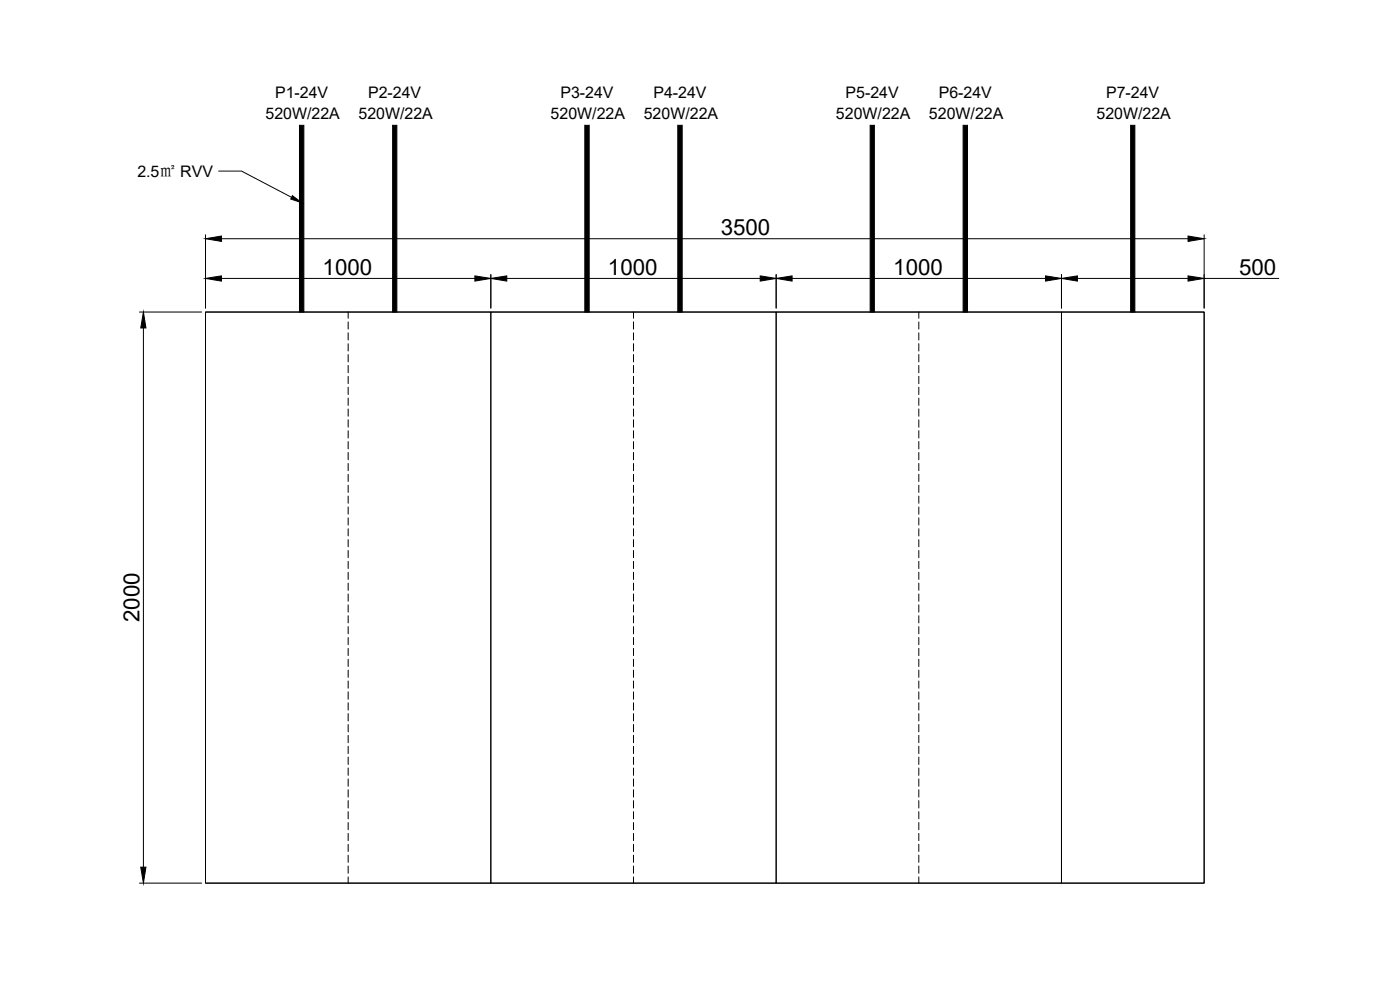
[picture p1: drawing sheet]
<svg xmlns="http://www.w3.org/2000/svg" width="420mm" height="297mm" viewBox="0 0 420 297" stroke-linecap="round" stroke-linejoin="round" font-family="sans-serif">
<g fill="none" stroke="#000" stroke-width=".3">
<path d="M65.6 51.3h6.8l15.1 7.8M61.7 70.4v21.9M66.4 71.5h290M361.2 70.4v21.9M41.8 93.5h18.7M43 98.3v161.6M61.7 93.5h85.5v171.2h-85.5zM61.7 93.5h299.5v171.2h-299.5zM66.4 83.4h76.1M104.5 93.5v1.9M104.5 96.5v2.1M104.5 99.7v2.2"/>
<path d="M147.2 93.5h85.6v171.2h-85.6zM147.2 82.3v10M152 83.4h76.1M190 93.5v1.9M190 96.5v2.1M190 99.7v2.2M232.8 93.5h85.6v171.2h-85.6zM232.8 82.3v10M237.6 83.4h76.1M275.6 93.5v1.9M275.6 96.5v2.1M275.6 99.7v2.2"/>
<path d="M318.4 93.5h42.8v171.2h-42.8zM318.4 82.3v10M323.2 83.4h33.2M361.2 83.4h22.4M104.5 103v2.2M104.5 106.3v2.2M104.5 109.5v2.2M104.5 112.8v2.2M104.5 116v2.2M104.5 119.3v2.2M190 103v2.2M190 106.3v2.2"/>
<path d="M190 109.5v2.2M190 112.8v2.2M190 116v2.2M190 119.3v2.2M275.6 103v2.2M275.6 106.3v2.2M275.6 109.5v2.2M275.6 112.8v2.2M275.6 116v2.2M275.6 119.3v2.2M104.5 122.6v2.2M104.5 125.8v2.2"/>
<path d="M104.5 129.1v2.2M104.5 132.3v2.2M104.5 135.6v2.2M104.5 138.9v2.2M190 122.6v2.2M190 125.8v2.2M190 129.1v2.2M190 132.3v2.2M190 135.6v2.2M190 138.9v2.2M275.6 122.6v2.2M275.6 125.8v2.2"/>
<path d="M275.6 129.1v2.2M275.6 132.3v2.2M275.6 135.6v2.2M275.6 138.9v2.2M104.5 142.2v2.1M104.5 145.4v2.2M104.5 148.7v2.1M104.5 151.9v2.2M104.5 155.2v2.2M104.5 158.5v2.1M190 142.2v2.1M190 145.4v2.2"/>
<path d="M190 148.7v2.1M190 151.9v2.2M190 155.2v2.2M190 158.5v2.1M275.6 142.2v2.1M275.6 145.4v2.2M275.6 148.7v2.1M275.6 151.9v2.2M275.6 155.2v2.2M275.6 158.5v2.1M104.5 161.7v2.2M104.5 165v2.1"/>
<path d="M104.5 168.2v2.2M104.5 171.5v2.2M104.5 174.8v2.1M104.5 178v2.2M190 161.7v2.2M190 165v2.1M190 168.2v2.2M190 171.5v2.2M190 174.8v2.1M190 178v2.2M275.6 161.7v2.2M275.6 165v2.1"/>
<path d="M275.6 168.2v2.2M275.6 171.5v2.2M275.6 174.8v2.1M275.6 178v2.2M104.5 181.3v2.1M104.5 184.5v2.2M104.5 187.8v2.2M104.5 191.1v2.1M104.5 194.3v2.2M104.5 197.6v2.1M190 181.3v2.1M190 184.5v2.2"/>
<path d="M190 187.8v2.2M190 191.1v2.1M190 194.3v2.2M190 197.6v2.1M275.6 181.3v2.1M275.6 184.5v2.2M275.6 187.8v2.2M275.6 191.1v2.1M275.6 194.3v2.2M275.6 197.6v2.1M104.5 200.8v2.2M104.5 204.1v2.2"/>
<path d="M104.5 207.4v2.2M104.5 210.6v2.2M104.5 213.9v2.2M104.5 217.1v2.2M190 200.8v2.2M190 204.1v2.2M190 207.4v2.2M190 210.6v2.2M190 213.9v2.2M190 217.1v2.2M275.6 200.8v2.2M275.6 204.1v2.2"/>
<path d="M275.6 207.4v2.2M275.6 210.6v2.2M275.6 213.9v2.2M275.6 217.1v2.2M104.5 220.4v2.2M104.5 223.7v2.2M104.5 226.9v2.2M104.5 230.2v2.2M104.5 233.4v2.2M104.5 236.7v2.2M104.5 239.9v2.3M190 220.4v2.2"/>
<path d="M190 223.7v2.2M190 226.9v2.2M190 230.2v2.2M190 233.4v2.2M190 236.7v2.2M190 239.9v2.3M275.6 220.4v2.2M275.6 223.7v2.2M275.6 226.9v2.2M275.6 230.2v2.2M275.6 233.4v2.2M275.6 236.7v2.2"/>
<path d="M275.6 239.9v2.3M104.5 243.3v2.1M104.5 246.5v2.2M104.5 249.8v2.1M104.5 253v2.2M104.5 256.3v2.1M104.5 259.5v2.2M190 243.3v2.1M190 246.5v2.2M190 249.8v2.1M190 253v2.2M190 256.3v2.1"/>
<path d="M190 259.5v2.2M275.6 243.3v2.1M275.6 246.5v2.2M275.6 249.8v2.1M275.6 253v2.2M275.6 256.3v2.1M275.6 259.5v2.2M41.8 264.7h18.7M104.5 262.8v1.9M190 262.8v1.9M275.6 262.8v1.9"/>
</g>
<g fill="#000" stroke="#000" stroke-width=".3">
<path d="M87.7 58.6l2.8 2.2-3.3-1.1zM61.7 71.5l4.7-.8v1.7zM356.4 70.7l4.8 .8-4.8 .9zM43 93.5l.8 4.8h-1.6zM61.7 83.4l4.7-.7v1.5zM142.5 82.7l4.7 .7-4.7 .8zM147.2 83.4l4.8-.7v1.5zM228.1 82.7l4.7 .7-4.7 .8zM232.8 83.4l4.8-.7v1.5zM313.7 82.7l4.7 .7-4.7 .8zM318.4 83.4l4.8-.7v1.5zM356.4 82.7l4.8 .7-4.8 .8z"/>
<path d="M42.2 259.9h1.6l-.8 4.8z"/>
<path d="M89.8 37.6h1.4v55.9h-1.4z" fill-rule="evenodd"/>
<path d="M117.8 37.6h1.3v55.9h-1.3z" fill-rule="evenodd"/>
<path d="M175.4 37.6h1.4v55.9h-1.4z" fill-rule="evenodd"/>
<path d="M203.3 37.6h1.4v55.9h-1.4z" fill-rule="evenodd"/>
<path d="M261 37.6h1.3v55.9h-1.3z" fill-rule="evenodd"/>
<path d="M288.9 37.6h1.4v55.9h-1.4z" fill-rule="evenodd"/>
<path d="M339.2 37.6h1.3v55.9h-1.3z" fill-rule="evenodd"/>
</g>
<g font-size="6.7">
<text x="216.2" y="70.4">3500</text>
<text x="96.8" y="82.3">1000</text>
<text x="182.4" y="82.3">1000</text>
<text x="268" y="82.3">1000</text>
<text x="371.7" y="82.3">500</text>
<text x="41.8" y="186.5" transform="rotate(-90 41.8 186.5)">2000</text>
</g>
<g font-size="4.8">
<text x="82.5" y="29.3">P1-24V</text>
<text x="110.4" y="29.3">P2-24V</text>
<text x="168.1" y="29.3">P3-24V</text>
<text x="196" y="29.3">P4-24V</text>
<text x="253.7" y="29.3">P5-24V</text>
<text x="281.6" y="29.3">P6-24V</text>
<text x="331.8" y="29.3">P7-24V</text>
<text x="79.6" y="35.5">520W/22A</text>
<text x="107.5" y="35.5">520W/22A</text>
<text x="165.2" y="35.5">520W/22A</text>
<text x="193.1" y="35.5">520W/22A</text>
<text x="250.8" y="35.5">520W/22A</text>
<text x="278.7" y="35.5">520W/22A</text>
<text x="328.9" y="35.5">520W/22A</text>
<text x="41.2" y="53.2">2.5㎡ RVV</text>
</g>
</svg>
